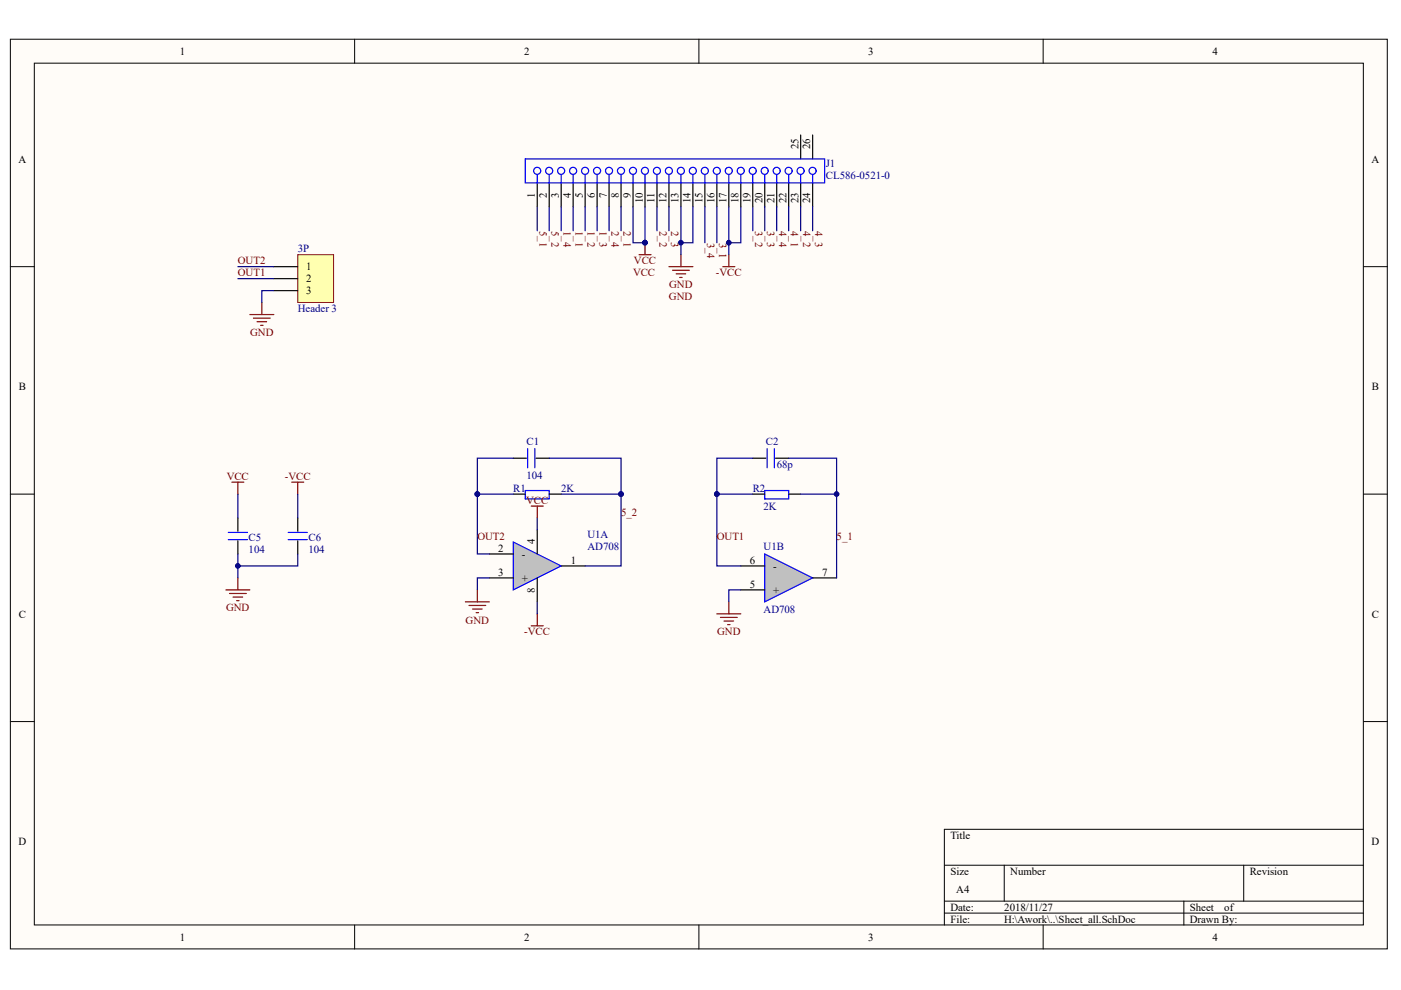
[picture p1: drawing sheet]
# Altium project PCB_Project_all.PrjPCB
1 sheet, 9 parts. Net scope: global (net labels, ports and power ports of the same name join across sheets).
Board file: PCB_all.PcbDoc

## Sheet Sheet_all.SchDoc
size A4

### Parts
3P  Header 3  [Header-1*3-2.54mm]
C1  104  [0603P]
C2  68p  [0603P]
C5  104  [0603P]
C6  104  [0603P]
J1  CL586-0521-0  [FH12-24S-0.5SH]
R1  2K  [0603P]
R2  2K  [0603P]
U1  AD708  [NSO8_N]  (parts A,B of 2)

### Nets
-VCC: C6.2 J1.9 J1.10 U1.8(V+)
GND: 3P.3 C5.1 C6.1 J1.13 J1.14 U1.3(+) U1.5(+)
VCC: C5.2 J1.17 J1.18 U1.4(V-)
1_1: J1.4
1_2: J1.5
1_3: J1.6
1_4: J1.3
2_1: J1.8
2_2: J1.11
2_3: J1.12
2_4: J1.7
3_1: J1.16
3_2: J1.19
3_3: J1.20
3_4: J1.15
4_1: J1.22
4_2: J1.23
4_3: J1.24
4_4: J1.21
5_1: C2.2 J1.1 R2.2 U1.7(OUT2)
5_2: C1.2 J1.2 R1.2 U1.1(OUT1)
OUT1: 3P.2 C2.1 R2.1 U1.6(-)
OUT2: 3P.1 C1.1 R1.1 U1.2(-)

Not connected (* = marked no-connect by the designer): J1 25(MH1) 26(MH2)

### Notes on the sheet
- Labels drawn without touching a wire or pin: GND, VCC
